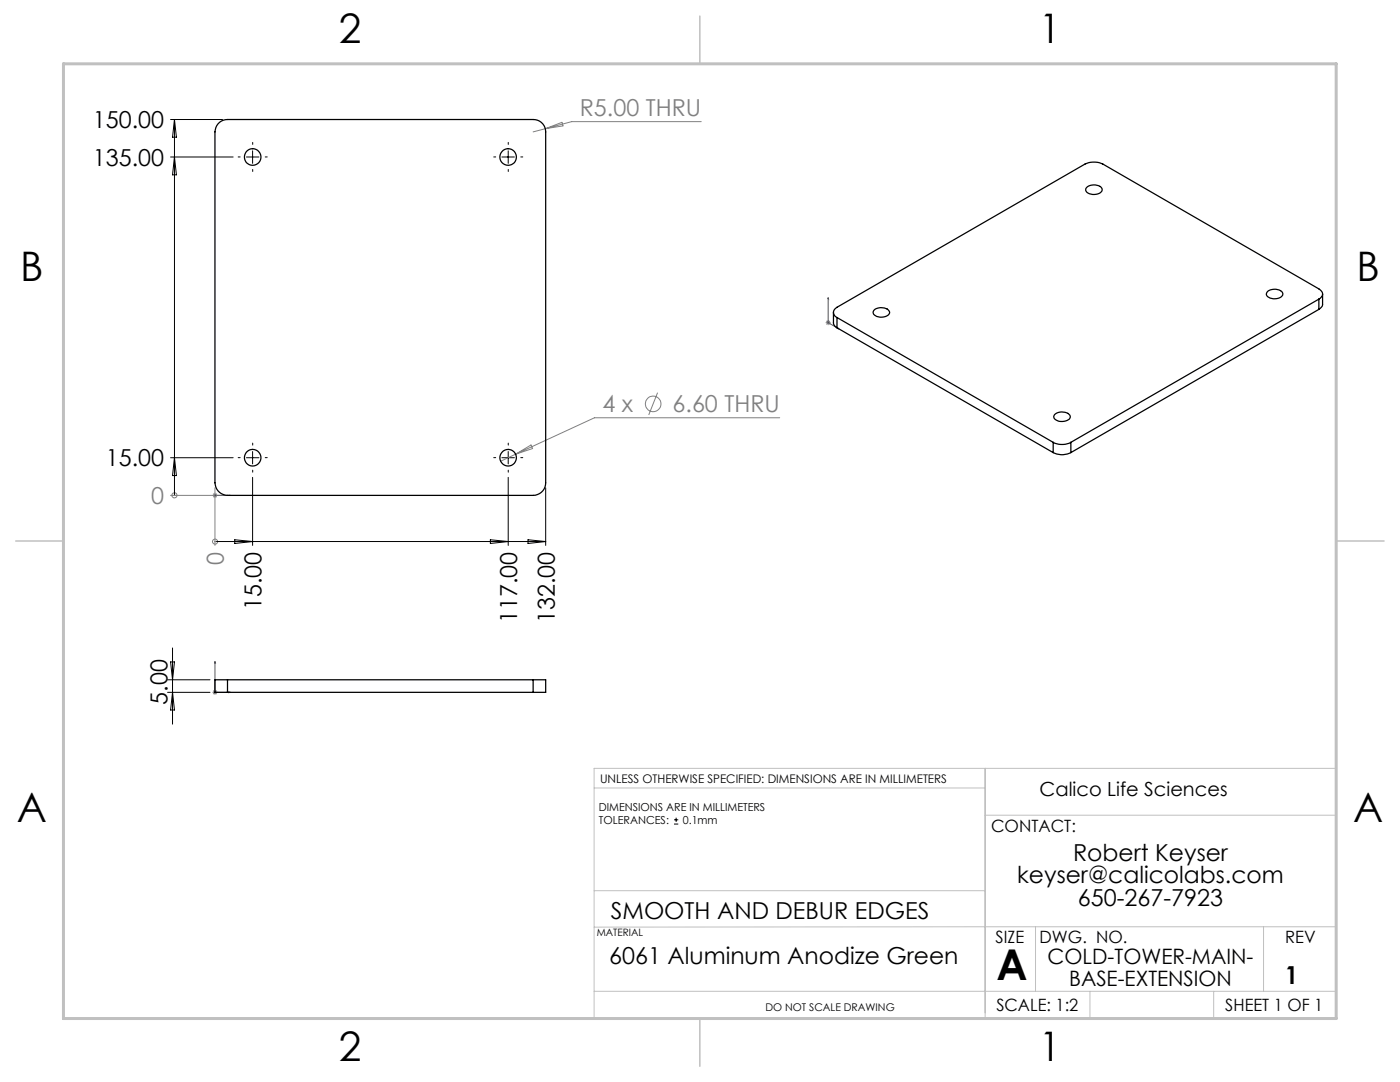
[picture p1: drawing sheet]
<svg xmlns="http://www.w3.org/2000/svg" width="279mm" height="216mm" viewBox="0 0 279 216" stroke-linecap="round" stroke-linejoin="round" font-family="sans-serif">
<g fill="none" stroke="#808080" stroke-width=".2">
<path d="M108.8 25.7l-2.4 .6M108.8 25.7l3.3-1.3 .3 .7zM139.9 24.3h-25.8l-5.3 1.4M131.2 78.4l-1.7 4.4M164.8 64.4h1M164.9 64l.7 .7M165.3 63.9v1M165.6 64l-.7 .7M34 98.8h10.4M34.8 98.8h.1M42.5 98.5l.8 .7M42.9 97.3v11.5"/>
<path d="M43.3 98.5l-.8 .7M102.9 90.6l-3 1.4M102.9 90.6l3.1-1.8 .3 .7zM155.6 83.4h-37l-15.7 7.2M42.9 108.1h.1M42.4 138.1h1M42.5 137.8l.8 .7M42.9 137.6v1M43.3 137.8l-.8 .7"/>
<circle cx="34.8" cy="98.8" r=".5"/>
<circle cx="130.3" cy="80.6" r="1.56"/>
<circle cx="42.9" cy="108.1" r=".5"/>
</g>
<g fill="none" stroke="#000" stroke-width=".2">
<path d="M34 31.3h12.5M34 23.8h10.4M34.8 23.8v75M34.8 31.3l.4 3.6h-.8zM34.8 23.8l.4 3.6h-.8zM49.2 31.3h2.5M50.4 30.1v2.5M100.2 31.3h2.5M101.4 30.1v2.5M34 91.3h12.5M34.8 91.3l.4 3.6h-.8zM49.2 91.3h2.5"/>
<path d="M50.4 90.1v2.5M50.4 95.2v13.6M100.2 91.3h2.5M101.4 90.1v2.5M101.4 95.2v13.6M108.9 97.3v11.5M42.9 108.1h66M46.8 107.7l3.6 .4-3.6 .3zM97.9 107.7l3.5 .4-3.5 .3zM105.4 107.7l3.5 .4-3.5 .3zM33.4 138.1h8.5M33.4 135.6h8.5"/>
<path d="M34 132.1h.8l-.4 3.5zM34.4 129.3v15.2M34.4 138.1l.4 3.6h-.8zM134.5 164.4h.9M134.5 163.6h.9M134.9 163.2v.8"/>
</g>
<path d="M165.3 59.4v5l2.1 1.2M165.3 59.4v.3zM167.2 65.4l.2 .2h-.2zM42.8 98.8h.2zM42.9 98.8h.1M42.9 98.8h3.1M46 98.8h-.4h.4M42.9 132v6.1h3.1M42.9 132l.1 .3h-.2zM45.6 138l.4 .1-.4 .1z" fill="none" stroke="#00f" stroke-width=".2"/>
<g fill="none" stroke="#000" stroke-width=".2" stroke-dasharray="15.2 1.3 1.3 1.3">
<path d="M47.9 31.3h-.4M50.4 28.8v-.4M50.4 33.8v.4M52.9 31.3h.4M98.9 31.3h-.4M101.4 28.8v-.4M101.4 33.8v.4M103.9 31.3h.4M47.9 91.3h-.4M50.4 88.8v-.4M50.4 93.8v.4M52.9 91.3h.4"/>
<path d="M98.9 91.3h-.4M101.4 88.8v-.4M101.4 93.8v.4M103.9 91.3h.4"/>
</g>
<path d="M118.6 157.2h78M196.6 153.3v49.9M118.6 177.7h78M196.6 162.7h70.1M118.6 197.8h148.1M206.7 184.9v12.9M217.5 197.8v5.4M242.2 197.8v5.4M252.2 184.9v12.9M266.7 184.9l-148.1 .1M26.7 203.2h240v-49.9h-148.1v49.9" fill="none" stroke="#c0c0c0" stroke-width=".2"/>
<path d="M139.7 3.2v9.5M3.1 107.9h9.6M266.7 107.9h9.5M139.7 203.2v9.6" fill="none" stroke="#c0c0c0" stroke-width=".3"/>
<path d="M12.7 12.7h254v190.5h-254z" fill="none" stroke="#c0c0c0" stroke-width=".6"/>
<g fill="#00f">
<path d="M45.6 98.8h.4zM42.8 98.8h.2z"/>
<path d="M45.6 138l.4 .1-.4 .1zM42.9 132l.1 .3h-.2z"/>
<path d="M167.2 65.4l.2 .2h-.2zM165.3 59.4v.3z"/>
</g>
<g fill="none" stroke="#000" stroke-width=".25">
<path d="M43.5 24.7a2.42 2.42 0 0 1 1.9-.9h61a2.45 2.45 0 0 1 2.5 2.5v70a2.5 2.5 0 0 1-2.5 2.5h-61a2.57 2.57 0 0 1-2.5-2.5v-70l.2-.8zM216.9 37.4a2.11 2.11 0 0 1 3.1 .3 1.27 1.27 0 0 1-1.6 1.1 1.42 1.42 0 0 1-1.7-1zM252.9 58.2a2.11 2.11 0 0 1 3.1 .3 1.27 1.27 0 0 1-1.5 1.1 1.48 1.48 0 0 1-1.8-1zM263.2 59.7a1.07 1.07 0 0 0 .8-1 1.07 1.07 0 0 0-.8-1.1l-43.1-24.9a4.2 4.2 0 0 0-3.6 0l-49.5 28.6a1.09 1.09 0 0 0-.7 1 1.09 1.09 0 0 0 .7 1.1M263.2 59.7l-49.5 28.6M263.2 59.7v2M263.9 58.7v2.2l-.2 .4-.5 .4M166.3 62.3v2.2l.2 .5 .5 .4M167 63.4l43.2 24.9M167 63.4v2M167 65.4l43.2 24.9M174.6 61.7a2.26 2.26 0 0 1 2.9 .5 1.27 1.27 0 0 1-1.5 1.1 1.48 1.48 0 0 1-1.8-1z"/>
<path d="M263.2 61.7l-49.5 28.6M210.2 88.3a3.8 3.8 0 0 0 3.5 0M210.2 90.3a3.8 3.8 0 0 0 3.5 0M210.2 88.3v2M210.5 82.7a2.19 2.19 0 0 1 3.1 .3 1.26 1.26 0 0 1-1.5 1.1 1.5 1.5 0 0 1-1.8-1zM213.7 88.3v2M45.4 135.6h-2.5v2.5h2.5M45.4 135.6v2.5M45.4 135.6h61M45.4 138.1h61M106.4 135.6h2.5v2.5h-2.5M106.4 135.6v2.5"/>
<circle cx="50.4" cy="31.3" r="1.66"/>
<circle cx="101.4" cy="31.3" r="1.66"/>
<circle cx="50.4" cy="91.3" r="1.65"/>
<circle cx="101.4" cy="91.3" r="1.65"/>
</g>
<text font-size="8.5" x="198.9" y="195.5">A</text>
<g font-size="8.1">
<text x="67.6" y="8.5">2</text>
<text x="207.3" y="8.5">1</text>
<text x="4" y="56.2">B</text>
<text x="270.7" y="56.2">B</text>
<text x="3.3" y="164.1">A</text>
<text x="270" y="164.1">A</text>
<text x="67.6" y="211.7">2</text>
<text x="207.3" y="211.7">1</text>
</g>
<text font-size="4.9" x="256.5" y="196.4">1</text>
<g font-size="4.7" fill="#808080">
<text x="115.7" y="23.2">R5.00 THRU</text>
<text x="120.2" y="82.3">4 x</text>
<text x="134.2" y="82.3">6.60 THRU</text>
<text x="30.2" y="100.6">0</text>
<text x="44.7" y="112.7" transform="rotate(-90 44.7 112.7)">0</text>
</g>
<g font-size="4.7">
<text x="18.6" y="25.6">150.00</text>
<text x="18.6" y="33.1">135.00</text>
<text x="21.1" y="93.1">15.00</text>
<text x="52.2" y="121.7" transform="rotate(-90 52.2 121.7)">15.00</text>
<text x="103.2" y="124.3" transform="rotate(-90 103.2 124.3)">117.00</text>
<text x="110.7" y="124.3" transform="rotate(-90 110.7 124.3)">132.00</text>
<text x="33.4" y="140.6" transform="rotate(-90 33.4 140.6)">5.00</text>
<text x="214.1" y="171.7">Robert Keyser</text>
<text x="203" y="176.3">keyser@calicolabs.com</text>
<text x="121.9" y="183.3">SMOOTH AND DEBUR EDGES</text>
<text x="215.1" y="180.8">650-267-7923</text>
<text x="121.6" y="192.4">6061 Aluminum Anodize Green</text>
</g>
<g font-size="4.2">
<text x="209.1" y="192.4">COLD-TOWER-MAIN-</text>
<text x="213.4" y="196.6">BASE-EXTENSION</text>
</g>
<text font-size="3.9" x="207.5" y="158.8">Calico Life Sciences</text>
<g font-size="3.4">
<text x="197.8" y="166">CONTACT:</text>
<text x="198.7" y="188.1">SIZE</text>
<text x="207.5" y="188.1">DWG. NO.</text>
<text x="256.5" y="188.2">REV</text>
<text x="198.8" y="201.7">SCALE: 1:2</text>
<text x="244.5" y="201.7">SHEET 1 OF 1</text>
</g>
<text font-size="2.4" x="119.8" y="156.2">UNLESS OTHERWISE SPECIFIED: DIMENSIONS ARE IN MILLIMETERS</text>
<g font-size="2.2">
<text x="119.5" y="161.8">DIMENSIONS ARE IN MILLIMETERS</text>
<text x="119.5" y="164.4">TOLERANCES:</text>
<text x="136.3" y="164.4">0.1mm</text>
</g>
<text font-size="2.1" x="152.8" y="201.7">DO NOT SCALE DRAWING</text>
<text font-size="2" x="119.1" y="186.7">MATERIAL</text>
</svg>
